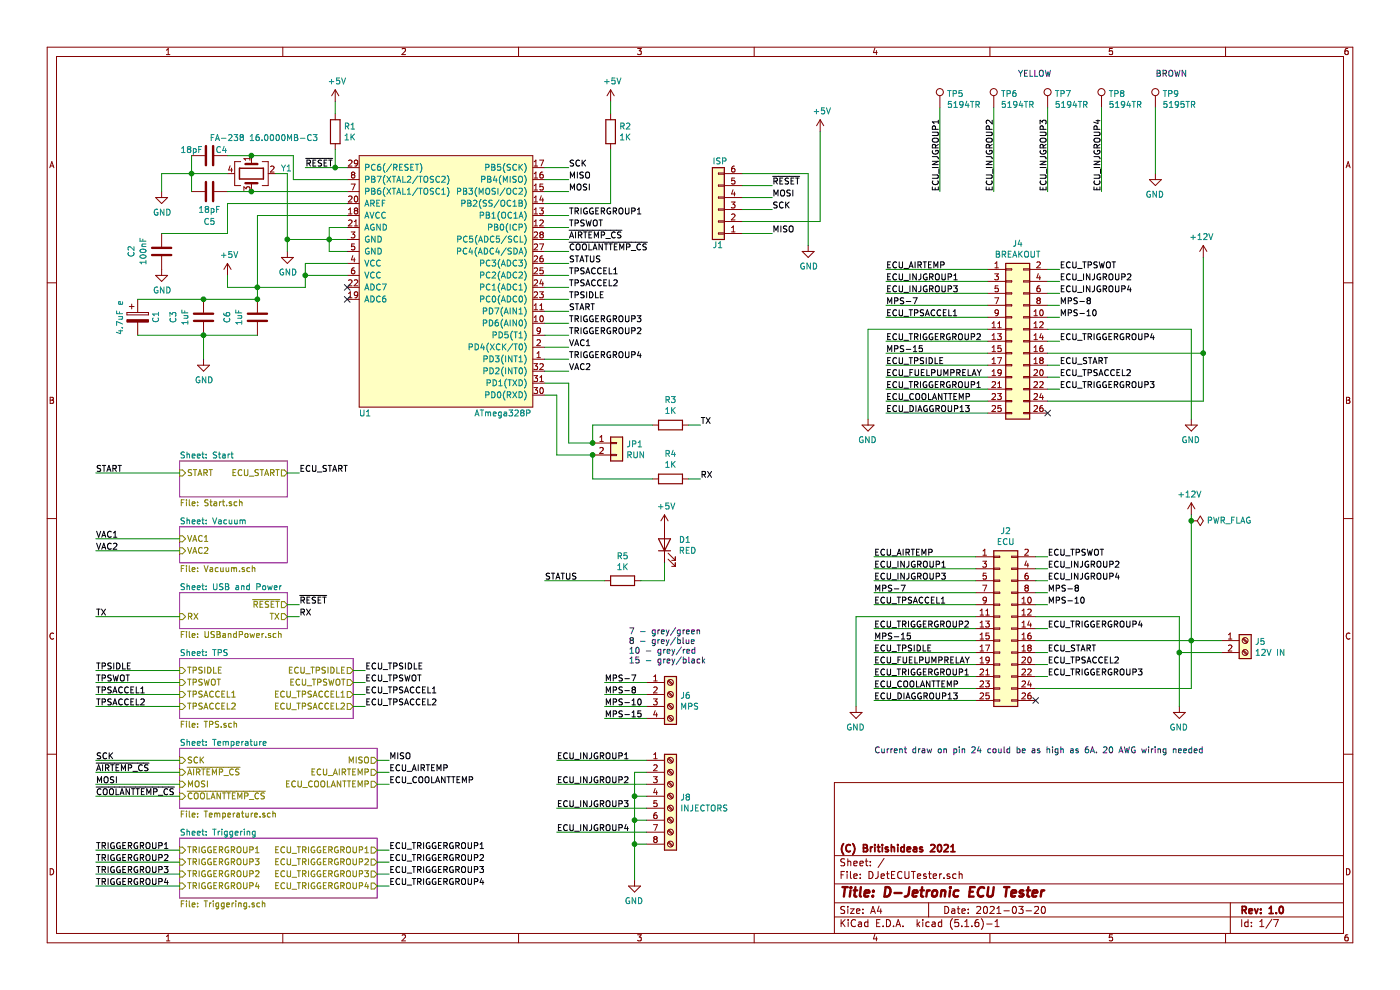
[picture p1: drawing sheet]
EESchema Schematic File Version 4
EELAYER 30 0
EELAYER END
$Descr A4 11693 8268
encoding utf-8
Sheet 1 7
Title "D-Jetronic ECU Tester"
Date "2021-03-20"
Rev "1.0"
Comp "(C) Britishideas 2021"
Comment1 ""
Comment2 ""
Comment3 ""
Comment4 ""
$EndDescr
$Comp
L BritishIdeas:ATmega328P U1
U 1 1
P 3000 3400
F 0 "U1" H 3050 3350 50  0000 C CNN
F 1 "ATmega328P" H 4200 3350 50  0000 C CNN
F 2 "Package_QFP:LQFP-32_7x7mm_P0.8mm" H 1750 2700 50  0001 C CNN
F 3 "" H 1750 2700 50  0001 C CNN
F 4 "ATMEGA328P-AUR" H 3000 3400 50  0001 C CNN "manf#"
	1    3000 3400
	1    0    0    -1  
$EndComp
$Comp
L Connector_Generic:Conn_01x06 J1
U 1 1
P 6000 1750
F 0 "J1" H 6050 2050 50  0000 R CNN
F 1 "ISP" H 6050 1350 50  0000 R CNN
F 2 "Connector_PinHeader_2.54mm:PinHeader_2x03_P2.54mm_Vertical" H 6000 1750 50  0001 C CNN
F 3 "~" H 6000 1750 50  0001 C CNN
	1    6000 1750
	-1   0    0    1   
$EndComp
Wire Wire Line
	6200 1550 6450 1550
Wire Wire Line
	6200 1650 6450 1650
Wire Wire Line
	6200 1750 6450 1750
Wire Wire Line
	6200 1950 6450 1950
Text Label 6450 1950 0    50   ~ 0
MISO
Wire Wire Line
	4550 1500 4750 1500
Text Label 4750 1500 0    50   ~ 0
MISO
Wire Wire Line
	6850 1850 6850 1100
Wire Wire Line
	6200 1850 6850 1850
$Comp
L power:+5V #PWR09
U 1 1
P 6850 1100
F 0 "#PWR09" H 6850 950 50  0001 C CNN
F 1 "+5V" H 6865 1273 50  0000 C CNN
F 2 "" H 6850 1100 50  0001 C CNN
F 3 "" H 6850 1100 50  0001 C CNN
	1    6850 1100
	1    0    0    -1  
$EndComp
Text Label 6450 1750 0    50   ~ 0
SCK
Wire Wire Line
	4550 1400 4750 1400
Text Label 4750 1400 0    50   ~ 0
SCK
Text Label 6450 1650 0    50   ~ 0
MOSI
Wire Wire Line
	4550 1600 4750 1600
Text Label 4750 1600 0    50   ~ 0
MOSI
Text Label 6450 1550 0    50   ~ 0
~RESET
Wire Wire Line
	2900 1400 2800 1400
Text Label 2550 1400 0    50   ~ 0
~RESET
Wire Wire Line
	6750 1450 6750 2050
Wire Wire Line
	6200 1450 6750 1450
$Comp
L power:GND #PWR08
U 1 1
P 6750 2050
F 0 "#PWR08" H 6750 1800 50  0001 C CNN
F 1 "GND" H 6755 1877 50  0000 C CNN
F 2 "" H 6750 2050 50  0001 C CNN
F 3 "" H 6750 2050 50  0001 C CNN
	1    6750 2050
	1    0    0    -1  
$EndComp
$Comp
L Device:R R1
U 1 1
P 2800 1100
F 0 "R1" H 2870 1146 50  0000 L CNN
F 1 "1K" H 2870 1055 50  0000 L CNN
F 2 "Resistor_SMD:R_0805_2012Metric" V 2730 1100 50  0001 C CNN
F 3 "~" H 2800 1100 50  0001 C CNN
	1    2800 1100
	1    0    0    -1  
$EndComp
Wire Wire Line
	2800 1250 2800 1400
Connection ~ 2800 1400
Wire Wire Line
	2800 1400 2550 1400
Wire Wire Line
	2800 950  2800 850 
$Comp
L power:+5V #PWR06
U 1 1
P 2800 850
F 0 "#PWR06" H 2800 700 50  0001 C CNN
F 1 "+5V" H 2815 1023 50  0000 C CNN
F 2 "" H 2800 850 50  0001 C CNN
F 3 "" H 2800 850 50  0001 C CNN
	1    2800 850 
	1    0    0    -1  
$EndComp
Wire Wire Line
	2900 1500 2450 1500
Wire Wire Line
	2450 1500 2450 1300
$Comp
L Device:C C4
U 1 1
P 1750 1300
F 0 "C4" V 1700 1400 50  0000 C CNN
F 1 "18pF" V 1700 1150 50  0000 C CNN
F 2 "Capacitor_SMD:C_0805_2012Metric" H 1788 1150 50  0001 C CNN
F 3 "~" H 1750 1300 50  0001 C CNN
	1    1750 1300
	0    1    1    0   
$EndComp
$Comp
L Device:C C5
U 1 1
P 1750 1600
F 0 "C5" V 2000 1600 50  0000 C CNN
F 1 "18pF" V 1900 1600 50  0000 C CNN
F 2 "Capacitor_SMD:C_0805_2012Metric" H 1788 1450 50  0001 C CNN
F 3 "~" H 1750 1600 50  0001 C CNN
	1    1750 1600
	0    -1   1    0   
$EndComp
Wire Wire Line
	1600 1300 1600 1450
Wire Wire Line
	1600 1450 1350 1450
Wire Wire Line
	1350 1450 1350 1600
Connection ~ 1600 1450
Wire Wire Line
	1600 1450 1600 1600
$Comp
L power:GND #PWR01
U 1 1
P 1350 1600
F 0 "#PWR01" H 1350 1350 50  0001 C CNN
F 1 "GND" H 1355 1427 50  0000 C CNN
F 2 "" H 1350 1600 50  0001 C CNN
F 3 "" H 1350 1600 50  0001 C CNN
	1    1350 1600
	1    0    0    -1  
$EndComp
Wire Wire Line
	2900 1900 2750 1900
Wire Wire Line
	2750 1900 2750 2000
Wire Wire Line
	2750 2000 2900 2000
Wire Wire Line
	2750 2000 2750 2100
Wire Wire Line
	2750 2100 2900 2100
Connection ~ 2750 2000
Wire Wire Line
	2750 2000 2400 2000
Wire Wire Line
	2400 2000 2400 2100
$Comp
L power:GND #PWR05
U 1 1
P 2400 2100
F 0 "#PWR05" H 2400 1850 50  0001 C CNN
F 1 "GND" H 2405 1927 50  0000 C CNN
F 2 "" H 2400 2100 50  0001 C CNN
F 3 "" H 2400 2100 50  0001 C CNN
	1    2400 2100
	1    0    0    -1  
$EndComp
Wire Wire Line
	2900 1800 2150 1800
Wire Wire Line
	2150 1800 2150 2400
Wire Wire Line
	2900 2200 2550 2200
Wire Wire Line
	2550 2200 2550 2300
Wire Wire Line
	2550 2400 2150 2400
Wire Wire Line
	2900 2300 2550 2300
Connection ~ 2550 2300
Wire Wire Line
	2550 2300 2550 2400
Wire Wire Line
	2150 2400 1900 2400
Wire Wire Line
	1900 2400 1900 2300
Connection ~ 2150 2400
$Comp
L power:+5V #PWR04
U 1 1
P 1900 2300
F 0 "#PWR04" H 1900 2150 50  0001 C CNN
F 1 "+5V" H 1915 2473 50  0000 C CNN
F 2 "" H 1900 2300 50  0001 C CNN
F 3 "" H 1900 2300 50  0001 C CNN
	1    1900 2300
	1    0    0    -1  
$EndComp
$Comp
L Device:C C6
U 1 1
P 2150 2650
F 0 "C6" V 2400 2650 50  0000 C CNN
F 1 "1uF" V 2300 2650 50  0000 C CNN
F 2 "Capacitor_SMD:C_0805_2012Metric" H 2188 2500 50  0001 C CNN
F 3 "~" H 2150 2650 50  0001 C CNN
	1    2150 2650
	-1   0    0    -1  
$EndComp
$Comp
L Device:C C3
U 1 1
P 1700 2650
F 0 "C3" V 1950 2650 50  0000 C CNN
F 1 "1uF" V 1850 2650 50  0000 C CNN
F 2 "Capacitor_SMD:C_0805_2012Metric" H 1738 2500 50  0001 C CNN
F 3 "~" H 1700 2650 50  0001 C CNN
	1    1700 2650
	-1   0    0    -1  
$EndComp
$Comp
L Device:CP C1
U 1 1
P 1150 2650
F 0 "C1" V 1300 2600 50  0000 L CNN
F 1 "4.7uF e" V 1000 2500 50  0000 L CNN
F 2 "Capacitor_SMD:CP_Elec_4x5.8" H 1188 2500 50  0001 C CNN
F 3 "~" H 1150 2650 50  0001 C CNN
	1    1150 2650
	1    0    0    -1  
$EndComp
Wire Wire Line
	2150 2400 2150 2500
Wire Wire Line
	2150 2500 1700 2500
Connection ~ 2150 2500
Wire Wire Line
	1700 2500 1150 2500
Connection ~ 1700 2500
Wire Wire Line
	1150 2800 1700 2800
Wire Wire Line
	1700 2800 2150 2800
Connection ~ 1700 2800
$Comp
L power:GND #PWR03
U 1 1
P 1700 3000
F 0 "#PWR03" H 1700 2750 50  0001 C CNN
F 1 "GND" H 1705 2827 50  0000 C CNN
F 2 "" H 1700 3000 50  0001 C CNN
F 3 "" H 1700 3000 50  0001 C CNN
	1    1700 3000
	1    0    0    -1  
$EndComp
Wire Wire Line
	1700 2800 1700 3000
NoConn ~ 2900 2400
NoConn ~ 2900 2500
$Comp
L Device:R R3
U 1 1
P 5600 3550
F 0 "R3" V 5807 3550 50  0000 C CNN
F 1 "1K" V 5716 3550 50  0000 C CNN
F 2 "Resistor_SMD:R_0805_2012Metric" V 5530 3550 50  0001 C CNN
F 3 "~" H 5600 3550 50  0001 C CNN
	1    5600 3550
	0    -1   -1   0   
$EndComp
$Comp
L Device:R R4
U 1 1
P 5600 4000
F 0 "R4" V 5807 4000 50  0000 C CNN
F 1 "1K" V 5716 4000 50  0000 C CNN
F 2 "Resistor_SMD:R_0805_2012Metric" V 5530 4000 50  0001 C CNN
F 3 "~" H 5600 4000 50  0001 C CNN
	1    5600 4000
	0    -1   -1   0   
$EndComp
Wire Wire Line
	5750 3550 5850 3550
Wire Wire Line
	5750 4000 5850 4000
Text Label 5850 3550 0    50   ~ 0
TX
Text Label 5850 4000 0    50   ~ 0
RX
$Comp
L Device:R R2
U 1 1
P 5100 1100
F 0 "R2" H 5170 1146 50  0000 L CNN
F 1 "1K" H 5170 1055 50  0000 L CNN
F 2 "Resistor_SMD:R_0805_2012Metric" V 5030 1100 50  0001 C CNN
F 3 "~" H 5100 1100 50  0001 C CNN
	1    5100 1100
	1    0    0    -1  
$EndComp
Wire Wire Line
	4550 1700 5100 1700
Wire Wire Line
	5100 1700 5100 1250
$Comp
L power:+5V #PWR07
U 1 1
P 5100 850
F 0 "#PWR07" H 5100 700 50  0001 C CNN
F 1 "+5V" H 5115 1023 50  0000 C CNN
F 2 "" H 5100 850 50  0001 C CNN
F 3 "" H 5100 850 50  0001 C CNN
	1    5100 850 
	1    0    0    -1  
$EndComp
Wire Wire Line
	5100 850  5100 950 
$Comp
L Device:C C2
U 1 1
P 1350 2100
F 0 "C2" V 1600 2100 50  0000 C CNN
F 1 "100nF" V 1500 2100 50  0000 C CNN
F 2 "Capacitor_SMD:C_0805_2012Metric" H 1388 1950 50  0001 C CNN
F 3 "~" H 1350 2100 50  0001 C CNN
	1    1350 2100
	-1   0    0    -1  
$EndComp
Wire Wire Line
	2900 1700 1900 1700
Wire Wire Line
	1900 1700 1900 1950
Wire Wire Line
	1900 1950 1350 1950
$Comp
L power:GND #PWR02
U 1 1
P 1350 2250
F 0 "#PWR02" H 1350 2000 50  0001 C CNN
F 1 "GND" H 1355 2077 50  0000 C CNN
F 2 "" H 1350 2250 50  0001 C CNN
F 3 "" H 1350 2250 50  0001 C CNN
	1    1350 2250
	1    0    0    -1  
$EndComp
$Comp
L Connector_Generic:Conn_01x02 JP1
U 1 1
P 5150 3700
F 0 "JP1" H 5230 3692 50  0000 L CNN
F 1 "RUN" H 5230 3601 50  0000 L CNN
F 2 "Connector_PinHeader_2.54mm:PinHeader_1x02_P2.54mm_Vertical" H 5150 3700 50  0001 C CNN
F 3 "~" H 5150 3700 50  0001 C CNN
	1    5150 3700
	1    0    0    -1  
$EndComp
Wire Wire Line
	4950 3550 4950 3700
Wire Wire Line
	4950 3700 4750 3700
Connection ~ 4950 3700
Wire Wire Line
	4950 3800 4950 4000
Wire Wire Line
	4950 4000 5450 4000
Connection ~ 4950 3800
Wire Wire Line
	4950 3550 5450 3550
Wire Wire Line
	4550 2200 4750 2200
Text Label 4750 2200 0    50   ~ 0
STATUS
$Comp
L Device:LED D1
U 1 1
P 5550 4550
F 0 "D1" V 5589 4432 50  0000 R CNN
F 1 "RED" V 5498 4432 50  0000 R CNN
F 2 "LED_SMD:LED_PLCC-2" H 5550 4550 50  0001 C CNN
F 3 "~" H 5550 4550 50  0001 C CNN
	1    5550 4550
	0    -1   -1   0   
$EndComp
$Comp
L Device:R R5
U 1 1
P 5200 4850
F 0 "R5" V 4993 4850 50  0000 C CNN
F 1 "1K" V 5084 4850 50  0000 C CNN
F 2 "Resistor_SMD:R_0805_2012Metric" V 5130 4850 50  0001 C CNN
F 3 "~" H 5200 4850 50  0001 C CNN
	1    5200 4850
	0    1    1    0   
$EndComp
$Comp
L power:+5V #PWR011
U 1 1
P 5550 4400
F 0 "#PWR011" H 5550 4250 50  0001 C CNN
F 1 "+5V" H 5565 4573 50  0000 C CNN
F 2 "" H 5550 4400 50  0001 C CNN
F 3 "" H 5550 4400 50  0001 C CNN
	1    5550 4400
	1    0    0    -1  
$EndComp
Wire Wire Line
	5550 4700 5550 4850
Wire Wire Line
	5550 4850 5350 4850
Wire Wire Line
	5050 4850 4550 4850
Text Label 4550 4850 0    50   ~ 0
STATUS
$Sheet
S 1500 4950 900  300 
U 60479334
F0 "USB and Power" 50
F1 "USBandPower.sch" 50
F2 "~RESET" O R 2400 5050 50 
F3 "RX" I L 1500 5150 50 
F4 "TX" O R 2400 5150 50 
$EndSheet
Text Label 2500 5050 0    50   ~ 0
~RESET
Wire Wire Line
	2500 5050 2400 5050
Text Label 800  5150 0    50   ~ 0
TX
Text Label 2500 5150 0    50   ~ 0
RX
$Sheet
S 1500 5500 1450 500 
U 604BF505
F0 "TPS" 50
F1 "TPS.sch" 50
F2 "ECU_TPSIDLE" O R 2950 5600 50 
F3 "TPSIDLE" I L 1500 5600 50 
F4 "TPSWOT" I L 1500 5700 50 
F5 "ECU_TPSWOT" O R 2950 5700 50 
F6 "ECU_TPSACCEL1" O R 2950 5800 50 
F7 "TPSACCEL1" I L 1500 5800 50 
F8 "TPSACCEL2" I L 1500 5900 50 
F9 "ECU_TPSACCEL2" O R 2950 5900 50 
$EndSheet
Wire Wire Line
	1500 5600 800  5600
Wire Wire Line
	800  5700 1500 5700
Wire Wire Line
	1500 5800 800  5800
Wire Wire Line
	800  5900 1500 5900
Text Label 800  5600 0    50   ~ 0
TPSIDLE
Text Label 800  5700 0    50   ~ 0
TPSWOT
Text Label 800  5800 0    50   ~ 0
TPSACCEL1
Text Label 800  5900 0    50   ~ 0
TPSACCEL2
Text Label 4750 2500 0    50   ~ 0
TPSIDLE
Wire Wire Line
	4550 1800 4750 1800
Wire Wire Line
	4550 1900 4750 1900
Wire Wire Line
	4550 2300 4750 2300
Wire Wire Line
	4550 2400 4750 2400
Text Label 4750 1900 0    50   ~ 0
TPSWOT
Text Label 4750 2300 0    50   ~ 0
TPSACCEL1
Text Label 4750 2400 0    50   ~ 0
TPSACCEL2
Wire Wire Line
	4750 3700 4750 3200
Wire Wire Line
	4750 3200 4550 3200
Wire Wire Line
	4550 3300 4650 3300
Wire Wire Line
	4650 3300 4650 3800
Wire Wire Line
	4650 3800 4950 3800
Text Label 3050 5600 0    50   ~ 0
ECU_TPSIDLE
Text Label 3050 5700 0    50   ~ 0
ECU_TPSWOT
Text Label 3050 5800 0    50   ~ 0
ECU_TPSACCEL1
Text Label 3050 5900 0    50   ~ 0
ECU_TPSACCEL2
Wire Wire Line
	2950 5600 3050 5600
Wire Wire Line
	3050 5700 2950 5700
Wire Wire Line
	2950 5800 3050 5800
Wire Wire Line
	3050 5900 2950 5900
$Sheet
S 1500 6250 1650 500 
U 60517480
F0 "Temperature" 50
F1 "Temperature.sch" 50
F2 "SCK" I L 1500 6350 50 
F3 "~AIRTEMP_CS" I L 1500 6450 50 
F4 "MOSI" I L 1500 6550 50 
F5 "MISO" O R 3150 6350 50 
F6 "ECU_AIRTEMP" O R 3150 6450 50 
F7 "~COOLANTTEMP_CS" I L 1500 6650 50 
F8 "ECU_COOLANTTEMP" O R 3150 6550 50 
$EndSheet
Wire Wire Line
	1500 5150 800  5150
Wire Wire Line
	2400 5150 2500 5150
Wire Wire Line
	1500 6350 800  6350
Wire Wire Line
	1500 6450 800  6450
Wire Wire Line
	1500 6550 800  6550
Wire Wire Line
	1500 6650 800  6650
Wire Wire Line
	3150 6350 3250 6350
Wire Wire Line
	3150 6450 3250 6450
Wire Wire Line
	3150 6550 3250 6550
Text Label 800  6350 0    50   ~ 0
SCK
Text Label 800  6550 0    50   ~ 0
MOSI
Text Label 3250 6350 0    50   ~ 0
MISO
Text Label 3250 6450 0    50   ~ 0
ECU_AIRTEMP
Text Label 3250 6550 0    50   ~ 0
ECU_COOLANTTEMP
Text Label 800  6450 0    50   ~ 0
~AIRTEMP_CS
Text Label 800  6650 0    50   ~ 0
~COOLANTTEMP_CS
Text Label 4750 2000 0    50   ~ 0
~AIRTEMP_CS
Text Label 4750 2100 0    50   ~ 0
~COOLANTTEMP_CS
Wire Wire Line
	4550 2000 4750 2000
Wire Wire Line
	4550 2100 4750 2100
$Comp
L Connector_Generic:Conn_02x13_Odd_Even J2
U 1 1
P 8350 5250
F 0 "J2" H 8400 6067 50  0000 C CNN
F 1 "ECU" H 8400 5976 50  0000 C CNN
F 2 "Connector_IDC:IDC-Header_2x13_P2.54mm_Vertical" H 8350 5250 50  0001 C CNN
F 3 "~" H 8350 5250 50  0001 C CNN
F 4 "BC-32677" H 8350 5250 50  0001 C CNN "manf#"
	1    8350 5250
	1    0    0    -1  
$EndComp
Text Label 7300 5450 0    50   ~ 0
ECU_TPSIDLE
Text Label 8750 4650 0    50   ~ 0
ECU_TPSWOT
Text Label 7300 5050 0    50   ~ 0
ECU_TPSACCEL1
Text Label 8750 5550 0    50   ~ 0
ECU_TPSACCEL2
Text Label 7300 4650 0    50   ~ 0
ECU_AIRTEMP
Text Label 7300 5750 0    50   ~ 0
ECU_COOLANTTEMP
Wire Wire Line
	8650 4650 8750 4650
Wire Wire Line
	8650 5550 8750 5550
Wire Wire Line
	8150 5750 7300 5750
Wire Wire Line
	7300 5450 8150 5450
Wire Wire Line
	7300 5050 8150 5050
Wire Wire Line
	8150 4650 7300 4650
$Comp
L power:+12V #PWR012
U 1 1
P 9950 4300
AR Path="/6044EE50" Ref="#PWR012"  Part="1" 
AR Path="/60479334/6044EE50" Ref="#PWR?"  Part="1" 
F 0 "#PWR012" H 9950 4150 50  0001 C CNN
F 1 "+12V" H 9965 4473 50  0000 C CNN
F 2 "" H 9950 4300 50  0001 C CNN
F 3 "" H 9950 4300 50  0001 C CNN
	1    9950 4300
	-1   0    0    -1  
$EndComp
$Comp
L power:GND #PWR010
U 1 1
P 7150 5900
AR Path="/6045326A" Ref="#PWR010"  Part="1" 
AR Path="/60479334/6045326A" Ref="#PWR?"  Part="1" 
F 0 "#PWR010" H 7150 5650 50  0001 C CNN
F 1 "GND" H 7155 5727 50  0000 C CNN
F 2 "" H 7150 5900 50  0001 C CNN
F 3 "" H 7150 5900 50  0001 C CNN
	1    7150 5900
	-1   0    0    -1  
$EndComp
Wire Wire Line
	7150 5150 7150 5900
Wire Wire Line
	7150 5150 8150 5150
$Comp
L power:PWR_FLAG #FLG01
U 1 1
P 9950 4350
AR Path="/60457775" Ref="#FLG01"  Part="1" 
AR Path="/60479334/60457775" Ref="#FLG?"  Part="1" 
F 0 "#FLG01" H 9950 4425 50  0001 C CNN
F 1 "PWR_FLAG" V 9950 4478 50  0000 L CNN
F 2 "" H 9950 4350 50  0001 C CNN
F 3 "~" H 9950 4350 50  0001 C CNN
	1    9950 4350
	0    1    -1   0   
$EndComp
Connection ~ 9950 4350
Wire Wire Line
	9950 4350 9950 4300
$Sheet
S 1500 7000 1650 500 
U 6046850B
F0 "Triggering" 50
F1 "Triggering.sch" 50
F2 "ECU_TRIGGERGROUP1" O R 3150 7100 50 
F3 "ECU_TRIGGERGROUP2" O R 3150 7200 50 
F4 "ECU_TRIGGERGROUP3" O R 3150 7300 50 
F5 "ECU_TRIGGERGROUP4" O R 3150 7400 50 
F6 "TRIGGERGROUP1" I L 1500 7100 50 
F7 "TRIGGERGROUP3" I L 1500 7200 50 
F8 "TRIGGERGROUP2" I L 1500 7300 50 
F9 "TRIGGERGROUP4" I L 1500 7400 50 
$EndSheet
Wire Wire Line
	3150 7100 3250 7100
Wire Wire Line
	3150 7200 3250 7200
Wire Wire Line
	3150 7300 3250 7300
Wire Wire Line
	3150 7400 3250 7400
Text Label 3250 7100 0    50   ~ 0
ECU_TRIGGERGROUP1
Text Label 3250 7200 0    50   ~ 0
ECU_TRIGGERGROUP2
Text Label 3250 7300 0    50   ~ 0
ECU_TRIGGERGROUP3
Text Label 3250 7400 0    50   ~ 0
ECU_TRIGGERGROUP4
Text Label 800  7100 0    50   ~ 0
TRIGGERGROUP1
Text Label 800  7200 0    50   ~ 0
TRIGGERGROUP2
Text Label 800  7300 0    50   ~ 0
TRIGGERGROUP3
Text Label 800  7400 0    50   ~ 0
TRIGGERGROUP4
Wire Wire Line
	800  7100 1500 7100
Wire Wire Line
	1500 7200 800  7200
Wire Wire Line
	800  7300 1500 7300
Wire Wire Line
	1500 7400 800  7400
Text Label 7300 5650 0    50   ~ 0
ECU_TRIGGERGROUP1
Text Label 7300 5250 0    50   ~ 0
ECU_TRIGGERGROUP2
Text Label 8750 5650 0    50   ~ 0
ECU_TRIGGERGROUP3
Text Label 8750 5250 0    50   ~ 0
ECU_TRIGGERGROUP4
Wire Wire Line
	8650 5250 8750 5250
Wire Wire Line
	8650 5650 8750 5650
Wire Wire Line
	8150 5650 7300 5650
Wire Wire Line
	8150 5250 7300 5250
Text Label 4750 1800 0    50   ~ 0
TRIGGERGROUP1
Text Label 4750 2800 0    50   ~ 0
TRIGGERGROUP2
Text Label 4750 2700 0    50   ~ 0
TRIGGERGROUP3
Text Label 4750 3000 0    50   ~ 0
TRIGGERGROUP4
Wire Wire Line
	4550 2500 4750 2500
Wire Wire Line
	4550 2700 4750 2700
Wire Wire Line
	4550 2800 4750 2800
Wire Wire Line
	4550 3000 4750 3000
$Sheet
S 1500 4400 900  300 
U 604F15FC
F0 "Vacuum" 50
F1 "Vacuum.sch" 50
F2 "VAC1" I L 1500 4500 50 
F3 "VAC2" I L 1500 4600 50 
$EndSheet
Wire Wire Line
	1500 4500 800  4500
Wire Wire Line
	1500 4600 800  4600
Text Label 800  4600 0    50   ~ 0
VAC2
Text Label 800  4500 0    50   ~ 0
VAC1
Wire Wire Line
	4550 3100 4750 3100
Wire Wire Line
	4550 2900 4750 2900
Text Label 4750 2900 0    50   ~ 0
VAC1
Text Label 4750 3100 0    50   ~ 0
VAC2
Wire Wire Line
	9950 4350 9950 5350
Wire Wire Line
	8650 5350 9950 5350
$Comp
L power:GND #PWR052
U 1 1
P 9850 5900
AR Path="/605CF6EE" Ref="#PWR052"  Part="1" 
AR Path="/60479334/605CF6EE" Ref="#PWR?"  Part="1" 
F 0 "#PWR052" H 9850 5650 50  0001 C CNN
F 1 "GND" H 9855 5727 50  0000 C CNN
F 2 "" H 9850 5900 50  0001 C CNN
F 3 "" H 9850 5900 50  0001 C CNN
	1    9850 5900
	-1   0    0    -1  
$EndComp
Wire Wire Line
	8650 5150 9850 5150
Wire Wire Line
	9850 5150 9850 5450
$Comp
L Connector:Screw_Terminal_01x02 J5
U 1 1
P 10400 5350
F 0 "J5" H 10480 5342 50  0000 L CNN
F 1 "12V IN" H 10480 5251 50  0000 L CNN
F 2 "TerminalBlock_TE-Connectivity:TerminalBlock_TE_282834-2_1x02_P2.54mm_Horizontal" H 10400 5350 50  0001 C CNN
F 3 "~" H 10400 5350 50  0001 C CNN
F 4 "282834-2" H 10400 5350 50  0001 C CNN "manf#"
	1    10400 5350
	1    0    0    -1  
$EndComp
Wire Wire Line
	9950 5350 10200 5350
Connection ~ 9950 5350
Wire Wire Line
	10200 5450 9850 5450
Connection ~ 9850 5450
Wire Wire Line
	9850 5450 9850 5900
$Comp
L Connector:Screw_Terminal_01x04 J6
U 1 1
P 5600 5800
F 0 "J6" H 5680 5792 50  0000 L CNN
F 1 "MPS" H 5680 5701 50  0000 L CNN
F 2 "TerminalBlock_TE-Connectivity:TerminalBlock_TE_282834-4_1x04_P2.54mm_Horizontal" H 5600 5800 50  0001 C CNN
F 3 "~" H 5600 5800 50  0001 C CNN
F 4 "282834-4" H 5600 5800 50  0001 C CNN "manf#"
	1    5600 5800
	1    0    0    -1  
$EndComp
Text Label 7300 4950 0    50   ~ 0
MPS-7
Text Label 7300 5350 0    50   ~ 0
MPS-15
Text Label 8750 5050 0    50   ~ 0
MPS-10
Text Label 8750 4950 0    50   ~ 0
MPS-8
Wire Wire Line
	8650 4950 8750 4950
Wire Wire Line
	8750 5050 8650 5050
Wire Wire Line
	8150 4950 7300 4950
Wire Wire Line
	7300 5350 8150 5350
Text Label 5050 5700 0    50   ~ 0
MPS-7
Text Label 5050 6000 0    50   ~ 0
MPS-15
Text Label 5050 5900 0    50   ~ 0
MPS-10
Text Label 5050 5800 0    50   ~ 0
MPS-8
Wire Wire Line
	5050 6000 5400 6000
Wire Wire Line
	5400 5900 5050 5900
Wire Wire Line
	5050 5800 5400 5800
Wire Wire Line
	5400 5700 5050 5700
Text Notes 5250 5550 0    50   ~ 0
7 - grey/green\n8 - grey/blue\n10 - grey/red\n15 - grey/black
Wire Wire Line
	8650 5750 9950 5750
Wire Wire Line
	9950 5750 9950 5350
Text Notes 7300 6300 0    50   ~ 0
Current draw on pin 24 could be as high as 6A. 20 AWG wiring needed
Text Label 7400 3050 0    50   ~ 0
ECU_TPSIDLE
Text Label 8850 2250 0    50   ~ 0
ECU_TPSWOT
Text Label 7400 2650 0    50   ~ 0
ECU_TPSACCEL1
Text Label 8850 3150 0    50   ~ 0
ECU_TPSACCEL2
Text Label 7400 2250 0    50   ~ 0
ECU_AIRTEMP
Text Label 7400 3350 0    50   ~ 0
ECU_COOLANTTEMP
Wire Wire Line
	8750 2250 8850 2250
Wire Wire Line
	8750 3150 8850 3150
Wire Wire Line
	8250 3350 7400 3350
Wire Wire Line
	7400 3050 8250 3050
Wire Wire Line
	7400 2650 8250 2650
Wire Wire Line
	8250 2250 7400 2250
NoConn ~ 8750 3450
$Comp
L power:+12V #PWR0101
U 1 1
P 10050 2150
AR Path="/60458EF1" Ref="#PWR0101"  Part="1" 
AR Path="/60479334/60458EF1" Ref="#PWR?"  Part="1" 
F 0 "#PWR0101" H 10050 2000 50  0001 C CNN
F 1 "+12V" H 10065 2323 50  0000 C CNN
F 2 "" H 10050 2150 50  0001 C CNN
F 3 "" H 10050 2150 50  0001 C CNN
	1    10050 2150
	-1   0    0    -1  
$EndComp
$Comp
L power:GND #PWR0102
U 1 1
P 7250 3500
AR Path="/60458EF7" Ref="#PWR0102"  Part="1" 
AR Path="/60479334/60458EF7" Ref="#PWR?"  Part="1" 
F 0 "#PWR0102" H 7250 3250 50  0001 C CNN
F 1 "GND" H 7255 3327 50  0000 C CNN
F 2 "" H 7250 3500 50  0001 C CNN
F 3 "" H 7250 3500 50  0001 C CNN
	1    7250 3500
	-1   0    0    -1  
$EndComp
Wire Wire Line
	7250 2750 7250 3500
Wire Wire Line
	7250 2750 8250 2750
Text Label 7400 3250 0    50   ~ 0
ECU_TRIGGERGROUP1
Text Label 7400 2850 0    50   ~ 0
ECU_TRIGGERGROUP2
Text Label 8850 3250 0    50   ~ 0
ECU_TRIGGERGROUP3
Text Label 8850 2850 0    50   ~ 0
ECU_TRIGGERGROUP4
Wire Wire Line
	8750 2850 8850 2850
Wire Wire Line
	8750 3250 8850 3250
Wire Wire Line
	8250 3250 7400 3250
Wire Wire Line
	8250 2850 7400 2850
Wire Wire Line
	8750 2950 10050 2950
$Comp
L power:GND #PWR0103
U 1 1
P 9950 3500
AR Path="/60458F18" Ref="#PWR0103"  Part="1" 
AR Path="/60479334/60458F18" Ref="#PWR?"  Part="1" 
F 0 "#PWR0103" H 9950 3250 50  0001 C CNN
F 1 "GND" H 9955 3327 50  0000 C CNN
F 2 "" H 9950 3500 50  0001 C CNN
F 3 "" H 9950 3500 50  0001 C CNN
	1    9950 3500
	-1   0    0    -1  
$EndComp
Wire Wire Line
	8750 2750 9950 2750
Connection ~ 10050 2950
Text Label 7400 2550 0    50   ~ 0
MPS-7
Text Label 7400 2950 0    50   ~ 0
MPS-15
Text Label 8850 2650 0    50   ~ 0
MPS-10
Text Label 8850 2550 0    50   ~ 0
MPS-8
Wire Wire Line
	8750 2550 8850 2550
Wire Wire Line
	8850 2650 8750 2650
Wire Wire Line
	8250 2550 7400 2550
Wire Wire Line
	7400 2950 8250 2950
Wire Wire Line
	8750 3350 10050 3350
Wire Wire Line
	10050 3350 10050 2950
Wire Wire Line
	10050 2150 10050 2950
Wire Wire Line
	9950 2750 9950 3500
Text Label 7300 4750 0    50   ~ 0
ECU_INJGROUP1
Text Label 8750 4750 0    50   ~ 0
ECU_INJGROUP2
Text Label 7300 4850 0    50   ~ 0
ECU_INJGROUP3
Text Label 8750 4850 0    50   ~ 0
ECU_INJGROUP4
Wire Wire Line
	7300 4750 8150 4750
Wire Wire Line
	8150 4850 7300 4850
Wire Wire Line
	8650 4750 8750 4750
Wire Wire Line
	8650 4850 8750 4850
Text Label 7400 2350 0    50   ~ 0
ECU_INJGROUP1
Text Label 7400 2450 0    50   ~ 0
ECU_INJGROUP3
Text Label 8850 2350 0    50   ~ 0
ECU_INJGROUP2
Text Label 8850 2450 0    50   ~ 0
ECU_INJGROUP4
$Comp
L Connector_Generic:Conn_02x13_Odd_Even J4
U 1 1
P 8450 2850
F 0 "J4" H 8500 3667 50  0000 C CNN
F 1 "BREAKOUT" H 8500 3576 50  0000 C CNN
F 2 "Connector_PinHeader_2.54mm:PinHeader_2x13_P2.54mm_Vertical" H 8450 2850 50  0001 C CNN
F 3 "~" H 8450 2850 50  0001 C CNN
	1    8450 2850
	1    0    0    -1  
$EndComp
Wire Wire Line
	7400 2350 8250 2350
Wire Wire Line
	8750 2350 8850 2350
Wire Wire Line
	8850 2450 8750 2450
Wire Wire Line
	8250 2450 7400 2450
Text Label 8750 5450 0    50   ~ 0
ECU_START
Text Label 8850 3050 0    50   ~ 0
ECU_START
Wire Wire Line
	8750 3050 8850 3050
Wire Wire Line
	8650 5450 8750 5450
Text Label 7300 5550 0    50   ~ 0
ECU_FUELPUMPRELAY
Text Label 7400 3150 0    50   ~ 0
ECU_FUELPUMPRELAY
Wire Wire Line
	7400 3150 8250 3150
Wire Wire Line
	7300 5550 8150 5550
Text Label 7300 5850 0    50   ~ 0
ECU_DIAGGROUP13
Wire Wire Line
	7300 5850 8150 5850
NoConn ~ 8650 5850
Text Label 7400 3450 0    50   ~ 0
ECU_DIAGGROUP13
Wire Wire Line
	7400 3450 8250 3450
$Comp
L Connector:TestPoint TP5
U 1 1
P 7850 900
F 0 "TP5" H 7908 1018 50  0000 L CNN
F 1 "5194TR" H 7908 927 50  0000 L CNN
F 2 "Britishideas:5190TR-Colored-Test-Point" H 8050 900 50  0001 C CNN
F 3 "~" H 8050 900 50  0001 C CNN
F 4 "5194TR" H 7850 900 50  0001 C CNN "manf#"
	1    7850 900 
	1    0    0    -1  
$EndComp
$Comp
L Connector:TestPoint TP6
U 1 1
P 8300 900
F 0 "TP6" H 8358 1018 50  0000 L CNN
F 1 "5194TR" H 8358 927 50  0000 L CNN
F 2 "Britishideas:5190TR-Colored-Test-Point" H 8500 900 50  0001 C CNN
F 3 "~" H 8500 900 50  0001 C CNN
F 4 "5194TR" H 8300 900 50  0001 C CNN "manf#"
	1    8300 900 
	1    0    0    -1  
$EndComp
$Comp
L Connector:TestPoint TP7
U 1 1
P 8750 900
F 0 "TP7" H 8808 1018 50  0000 L CNN
F 1 "5194TR" H 8808 927 50  0000 L CNN
F 2 "Britishideas:5190TR-Colored-Test-Point" H 8950 900 50  0001 C CNN
F 3 "~" H 8950 900 50  0001 C CNN
F 4 "5194TR" H 8750 900 50  0001 C CNN "manf#"
	1    8750 900 
	1    0    0    -1  
$EndComp
$Comp
L Connector:TestPoint TP8
U 1 1
P 9200 900
F 0 "TP8" H 9258 1018 50  0000 L CNN
F 1 "5194TR" H 9258 927 50  0000 L CNN
F 2 "Britishideas:5190TR-Colored-Test-Point" H 9400 900 50  0001 C CNN
F 3 "~" H 9400 900 50  0001 C CNN
F 4 "5194TR" H 9200 900 50  0001 C CNN "manf#"
	1    9200 900 
	1    0    0    -1  
$EndComp
$Comp
L Connector:TestPoint TP9
U 1 1
P 9650 900
F 0 "TP9" H 9708 1018 50  0000 L CNN
F 1 "5195TR" H 9708 927 50  0000 L CNN
F 2 "Britishideas:5190TR-Colored-Test-Point" H 9850 900 50  0001 C CNN
F 3 "~" H 9850 900 50  0001 C CNN
F 4 "5195TR" H 9650 900 50  0001 C CNN "manf#"
	1    9650 900 
	1    0    0    -1  
$EndComp
$Comp
L power:GND #PWR053
U 1 1
P 9650 1450
AR Path="/60447C04" Ref="#PWR053"  Part="1" 
AR Path="/60479334/60447C04" Ref="#PWR?"  Part="1" 
F 0 "#PWR053" H 9650 1200 50  0001 C CNN
F 1 "GND" H 9655 1277 50  0000 C CNN
F 2 "" H 9650 1450 50  0001 C CNN
F 3 "" H 9650 1450 50  0001 C CNN
	1    9650 1450
	-1   0    0    -1  
$EndComp
Text Label 7850 1600 1    50   ~ 0
ECU_INJGROUP1
Text Label 8300 1600 1    50   ~ 0
ECU_INJGROUP2
Text Label 8750 1600 1    50   ~ 0
ECU_INJGROUP3
Text Label 9200 1600 1    50   ~ 0
ECU_INJGROUP4
Text Label 2500 3950 0    50   ~ 0
ECU_START
Wire Wire Line
	2400 3950 2500 3950
Wire Wire Line
	1500 3950 800  3950
Text Label 800  3950 0    50   ~ 0
START
Wire Wire Line
	4550 2600 4750 2600
Text Label 4750 2600 0    50   ~ 0
START
$Comp
L Device:Crystal_GND24 Y1
U 1 1
P 2100 1450
F 0 "Y1" V 2054 1694 50  0000 L CNN
F 1 "FA-238 16.0000MB-C3" V 1800 1100 50  0000 L CNN
F 2 "Britishideas:FA-238" H 2100 1450 50  0001 C CNN
F 3 "~" H 2100 1450 50  0001 C CNN
F 4 "FA-238 16.0000MB-C3" H 2100 1450 50  0001 C CNN "manf#"
	1    2100 1450
	0    1    1    0   
$EndComp
Wire Wire Line
	1900 1600 2100 1600
Wire Wire Line
	1900 1300 2100 1300
Connection ~ 2100 1300
Wire Wire Line
	2100 1300 2450 1300
Connection ~ 2100 1600
Wire Wire Line
	2100 1600 2900 1600
Wire Wire Line
	1900 1450 1600 1450
Wire Wire Line
	2300 1450 2400 1450
Wire Wire Line
	2400 1450 2400 2000
Connection ~ 2400 2000
Text Notes 9650 650  0    50   ~ 0
BROWN
Text Notes 8500 650  0    50   ~ 0
YELLOW
Wire Wire Line
	7850 900  7850 1600
Wire Wire Line
	8300 900  8300 1600
Wire Wire Line
	8750 900  8750 1600
Wire Wire Line
	9200 900  9200 1600
Wire Wire Line
	9650 900  9650 1450
$Comp
L Connector:Screw_Terminal_01x08 J8
U 1 1
P 5600 6650
F 0 "J8" H 5680 6642 50  0000 L CNN
F 1 "INJECTORS" H 5680 6551 50  0000 L CNN
F 2 "TerminalBlock_TE-Connectivity:TerminalBlock_TE_282834-8_1x08_P2.54mm_Horizontal" H 5600 6650 50  0001 C CNN
F 3 "~" H 5600 6650 50  0001 C CNN
F 4 "282834-8" H 5600 6650 50  0001 C CNN "manf#"
	1    5600 6650
	1    0    0    -1  
$EndComp
Text Label 4650 6350 0    50   ~ 0
ECU_INJGROUP1
Text Label 4650 6550 0    50   ~ 0
ECU_INJGROUP2
Text Label 4650 6750 0    50   ~ 0
ECU_INJGROUP3
Text Label 4650 6950 0    50   ~ 0
ECU_INJGROUP4
Wire Wire Line
	4650 6950 5400 6950
Wire Wire Line
	5400 6750 4650 6750
Wire Wire Line
	4650 6550 5400 6550
Wire Wire Line
	5400 6350 4650 6350
$Comp
L power:GND #PWR044
U 1 1
P 5300 7350
AR Path="/60560B4D" Ref="#PWR044"  Part="1" 
AR Path="/60479334/60560B4D" Ref="#PWR?"  Part="1" 
F 0 "#PWR044" H 5300 7100 50  0001 C CNN
F 1 "GND" H 5305 7177 50  0000 C CNN
F 2 "" H 5300 7350 50  0001 C CNN
F 3 "" H 5300 7350 50  0001 C CNN
	1    5300 7350
	-1   0    0    -1  
$EndComp
Wire Wire Line
	5300 7350 5300 7050
Wire Wire Line
	5300 6450 5400 6450
Wire Wire Line
	5400 6650 5300 6650
Connection ~ 5300 6650
Wire Wire Line
	5300 6650 5300 6450
Wire Wire Line
	5300 6850 5400 6850
Connection ~ 5300 6850
Wire Wire Line
	5300 6850 5300 6650
Wire Wire Line
	5400 7050 5300 7050
Connection ~ 5300 7050
Wire Wire Line
	5300 7050 5300 6850
$Sheet
S 1500 3850 900  300 
U 60469920
F0 "Start" 50
F1 "Start.sch" 50
F2 "ECU_START" O R 2400 3950 50 
F3 "START" I L 1500 3950 50 
$EndSheet
$EndSCHEMATC
